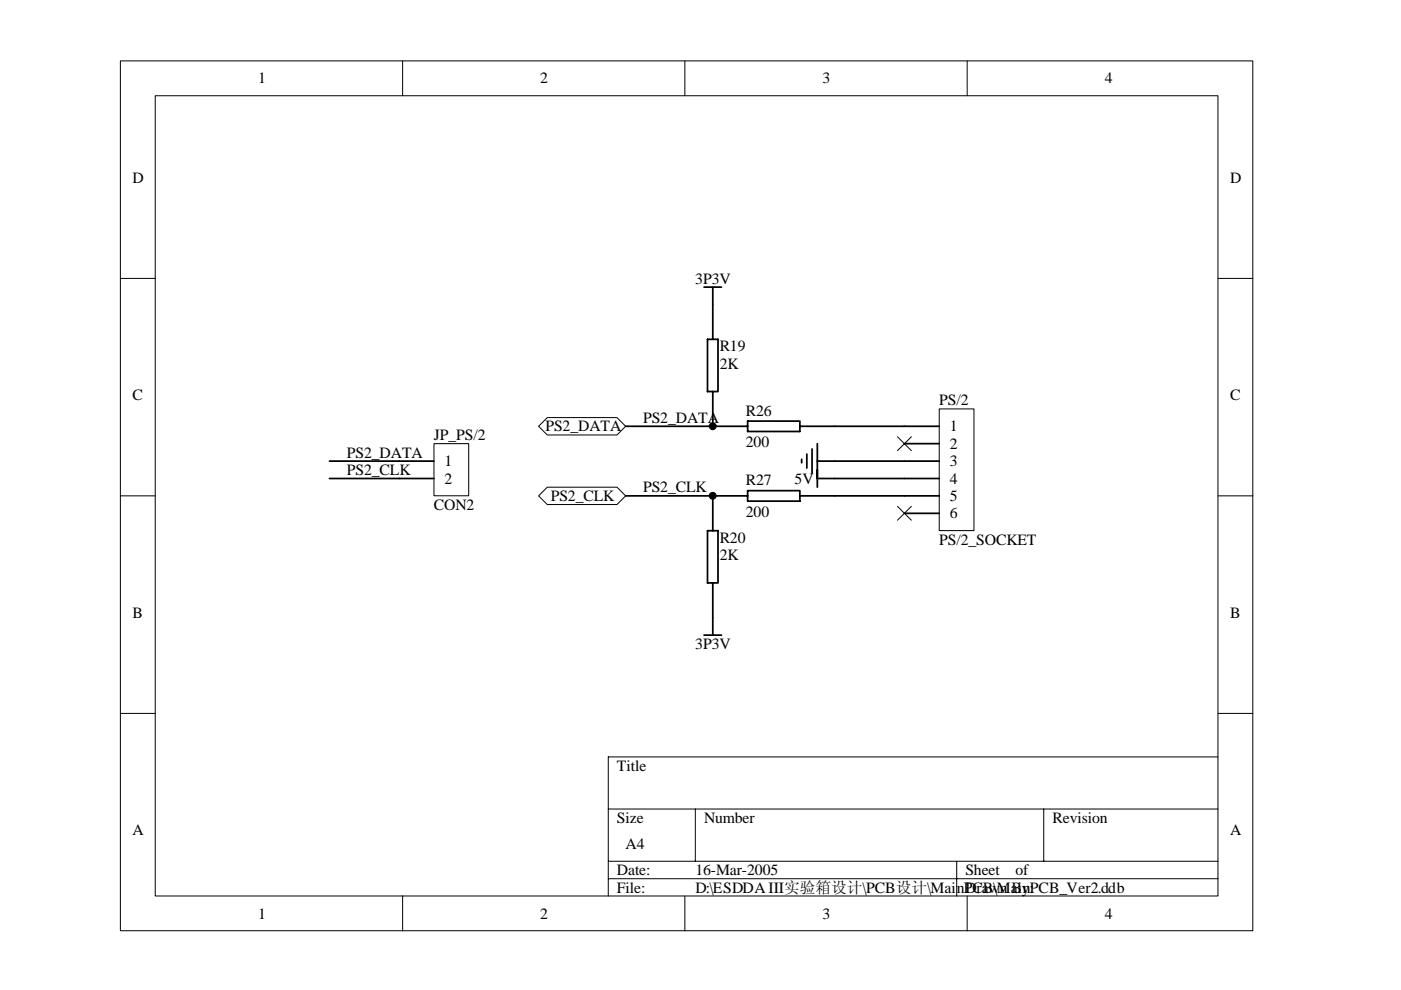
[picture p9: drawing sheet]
<svg xmlns="http://www.w3.org/2000/svg" width="297mm" height="210mm" viewBox="0 0 297 210" stroke-linecap="round" stroke-linejoin="round" font-family="sans-serif">
<g fill="none" stroke="#000" stroke-width=".21">
<path d="M25.5 12.9h240.1v184.4h-240.1zM85.4 12.9v7.4M145.2 12.9v7.4M205.1 12.9v7.4M32.9 20.3h225.3v169.7h-225.3zM25.5 59h7.4M258.3 59h7.3M25.5 105.1h7.4M258.3 105.1h7.3M25.5 151.3h7.4M258.3 151.3h7.3M129 171.5h129.3"/>
<path d="M147.4 171.5v11.1M221.3 171.5v11.1M258.3 160.5h-129.3v29.5M85.4 190v7.4M129 182.6h129.3M129 186.3h129.3M145.2 190v7.4M202.8 182.6v7.4M205.1 190v7.4"/>
</g>
<path d="M199.2 86.7h7.3v25.8h-7.3z" fill="#fff"/>
<path d="M190.3 92.6l2.9 2.9M193.2 92.6l-2.9 2.9M199.1 86.7h7.4v25.8h-7.4zM190.3 107.4l2.9 2.9M193.2 107.4l-2.9 2.9" fill="none" stroke="#000" stroke-width=".21"/>
<path d="M170 97.4v.7M171.1 96.3v2.9M172.2 95.2v5.2M173.3 97.8h25.8M173.3 94.1v9.2M177 90.4h22.1M191.7 94.1h7.4M173.3 101.5h25.8M177 105.1h22.1M191.7 108.8h7.4" fill="none" stroke="#000" stroke-width=".37"/>
<g fill="#fff" stroke="#000" stroke-width=".21">
<path d="M116 88.5h14.8l1.8 1.9-1.8 1.8h-14.8l-1.8-1.8z" fill-rule="evenodd"/>
<path d="M114.2 105.1l1.8-1.8h14.8l1.8 1.8-1.8 1.9h-14.8z" fill-rule="evenodd"/>
</g>
<g fill="none" stroke="#000" stroke-width=".37">
<path d="M149.3 60.9h3.7M150 71.9h2.2v11.1h-2.2zM151.1 60.9v11M132.6 90.4h25.9M151.1 83v7.4M158.5 89.3h11.1v2.2h-11.1zM169.6 90.4h7.4M132.6 105.1h25.9M150 112.5h2.2v11.1h-2.2zM151.1 105.1v7.4M158.5 104h11.1v2.3h-11.1zM169.6 105.1h7.4"/>
<path d="M149.3 134.7h3.7M151.1 123.6v11.1"/>
</g>
<path d="M92 94.1h7.4v11h-7.4z" fill="#fff"/>
<path d="M92 94.1h7.4v11h-7.4z" fill="none" stroke="#000" stroke-width=".21"/>
<path d="M69.8 97.8h22.2M69.8 101.5h22.2" fill="none" stroke="#000" stroke-width=".37"/>
<g fill="#000" stroke="#000" stroke-width=".21">
<circle cx="151.1" cy="90.4" r=".73"/>
<circle cx="151.1" cy="105.1" r=".73"/>
</g>
<g font-size="3.3">
<text x="54.7" y="17.7">1</text>
<text x="114.6" y="17.7">2</text>
<text x="174.4" y="17.7">3</text>
<text x="234.2" y="17.7">4</text>
<text x="28.1" y="38.7">D</text>
<text x="260.8" y="38.7">D</text>
<text x="147.4" y="60.1">3P3V</text>
<text x="152.6" y="74.5">R19</text>
<text x="152.6" y="78.2">2K</text>
<text x="28.1" y="84.8">C</text>
<text x="136.4" y="89.6">PS2_DATA</text>
<text x="158.1" y="88.2">R26</text>
<text x="199.1" y="86">PS/2</text>
<text x="260.8" y="84.8">C</text>
<text x="92" y="93.3">JP_PS/2</text>
<text x="115.7" y="91.5">PS2_DATA</text>
<text x="158.1" y="94.8">200</text>
<text x="201.4" y="91.5">1</text>
<text x="201.4" y="95.2">2</text>
<text x="73.6" y="97">PS2_DATA</text>
<text x="73.6" y="100.7">PS2_CLK</text>
<text x="94.2" y="98.9">1</text>
<text x="201.4" y="98.9">3</text>
<text x="94.2" y="102.6">2</text>
<text x="116.8" y="106.2">PS2_CLK</text>
<text x="136.4" y="104.4">PS2_CLK</text>
<text x="158.1" y="102.9">R27</text>
<text x="168.5" y="102.6">5V</text>
<text x="201.4" y="102.6">4</text>
<text x="201.4" y="106.2">5</text>
<text x="92" y="108.1">CON2</text>
<text x="158.1" y="109.6">200</text>
<text x="201.4" y="109.9">6</text>
<text x="152.6" y="115.1">R20</text>
<text x="152.6" y="118.8">2K</text>
<text x="199.1" y="115.5">PS/2_SOCKET</text>
<text x="28.1" y="131">B</text>
<text x="260.8" y="131">B</text>
<text x="147.4" y="137.6">3P3V</text>
<text x="130.8" y="163.4">Title</text>
<text x="28.1" y="177.1">A</text>
<text x="130.8" y="174.5">Size</text>
<text x="149.3" y="174.5">Number</text>
<text x="223.2" y="174.5">Revision</text>
<text x="260.8" y="177.1">A</text>
<text x="130.8" y="185.5">Date:</text>
<text x="132.6" y="180">A4</text>
<text x="147.4" y="185.5">16-Mar-2005</text>
<text x="204.7" y="185.5">Sheet</text>
<text x="215.3" y="185.5">of</text>
<text x="130.8" y="189.3">File:</text>
<text x="147.4" y="189.3">D:\ESDDA III实验箱设计\PCB设计\MainPCB\MainPCB_Ver2.ddb</text>
<text x="204.7" y="189.3">Drawn By:</text>
<text x="54.7" y="194.8">1</text>
<text x="114.6" y="194.8">2</text>
<text x="174.4" y="194.8">3</text>
<text x="234.2" y="194.8">4</text>
</g>
</svg>
